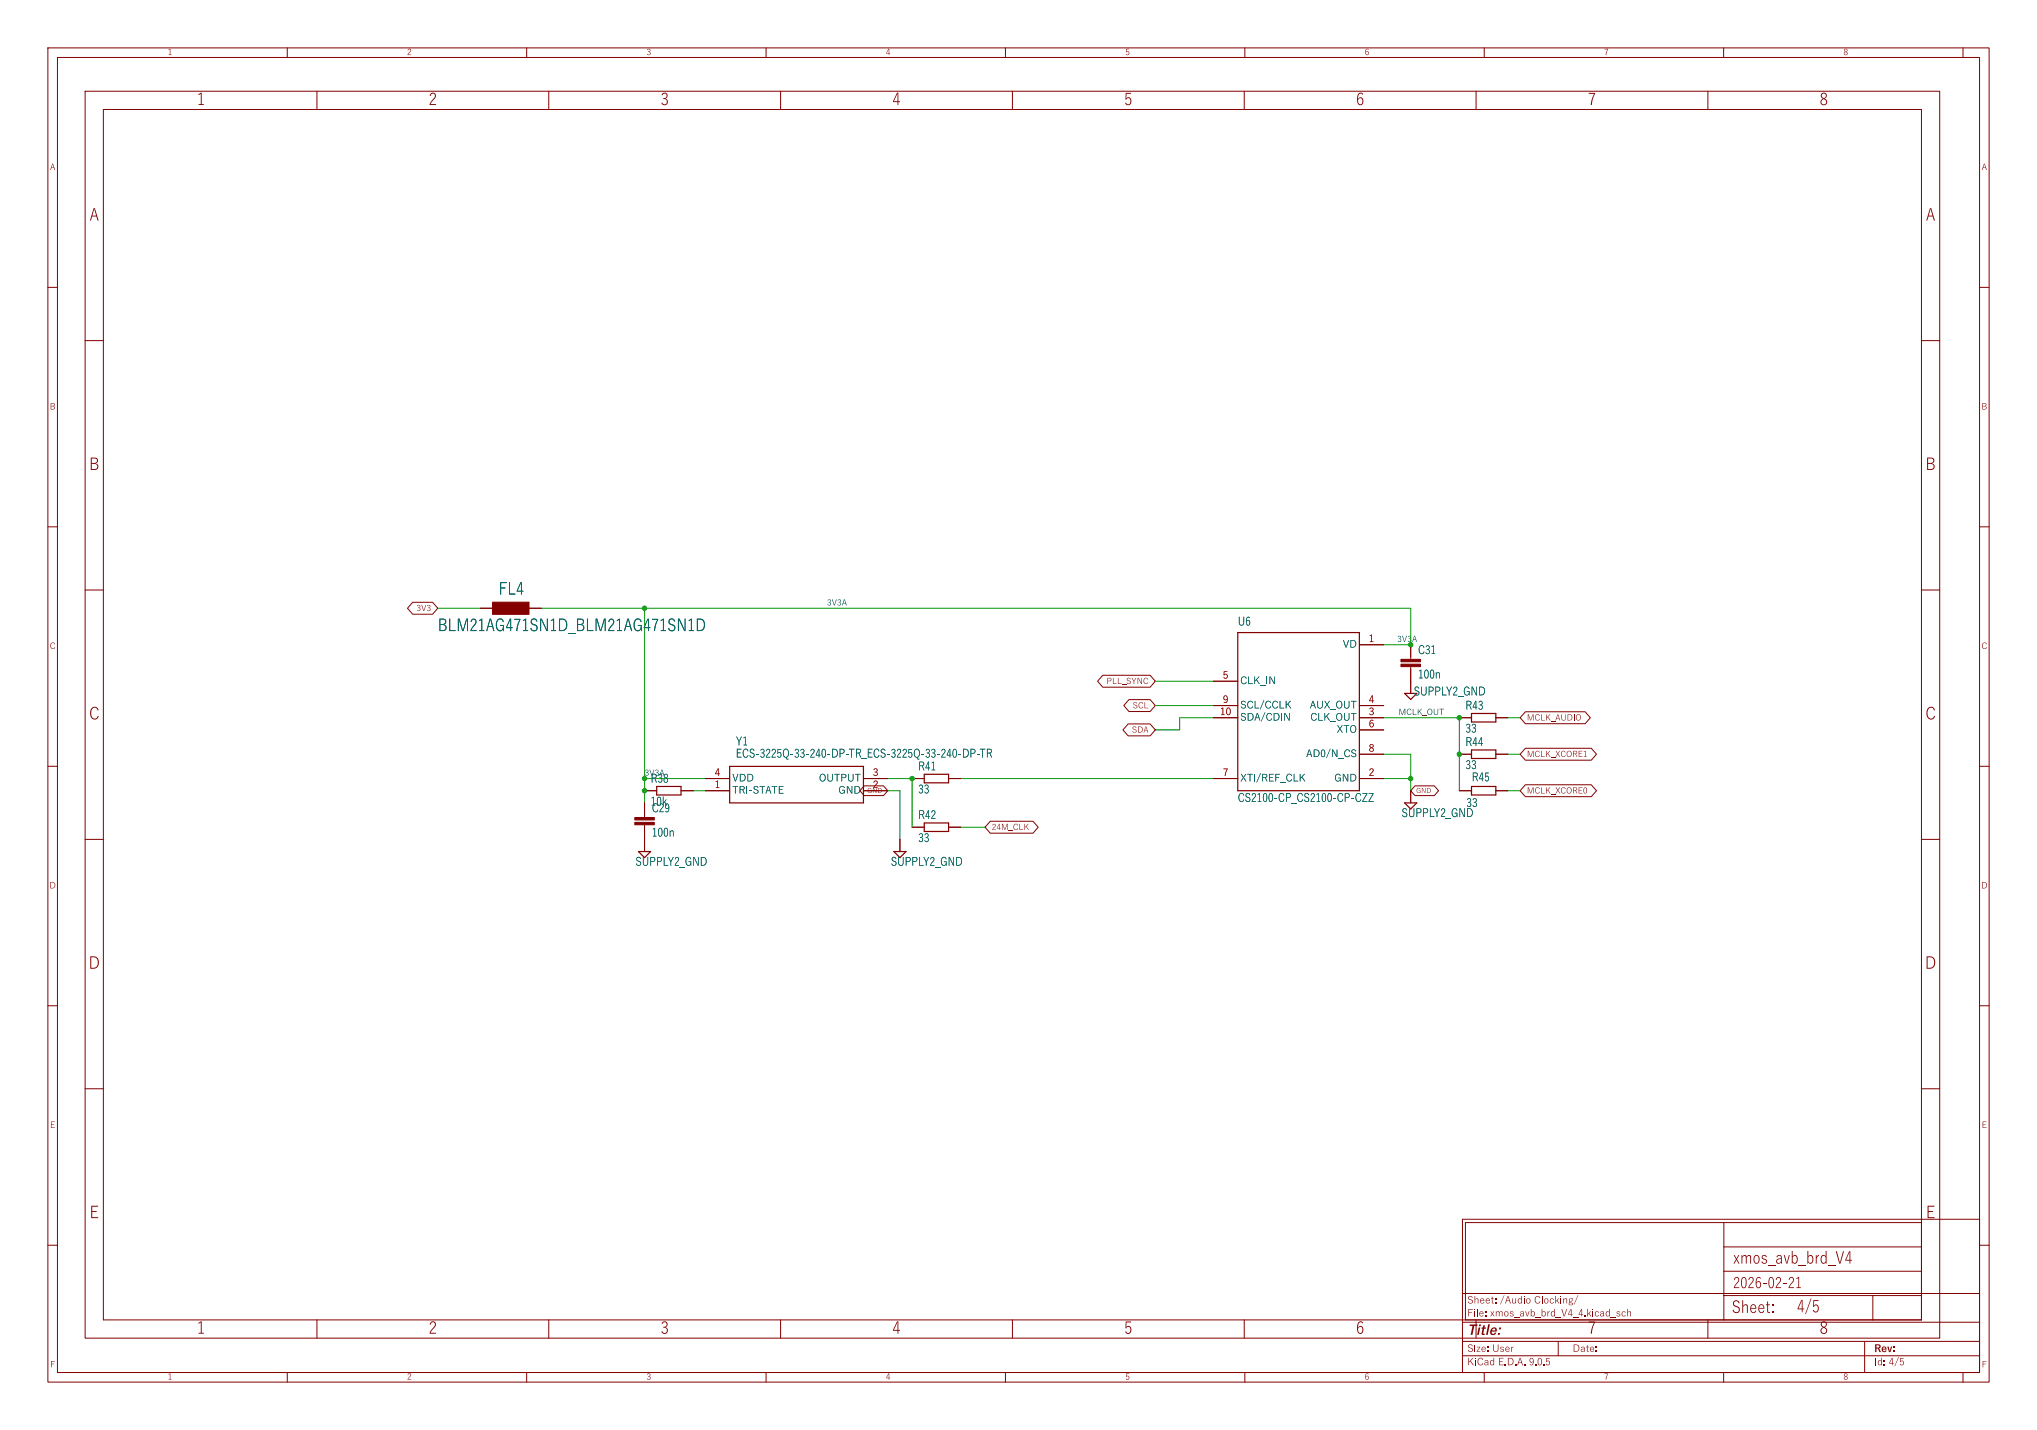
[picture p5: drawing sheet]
<svg xmlns="http://www.w3.org/2000/svg" width="425mm" height="299mm" viewBox="0 0 425 299" stroke-linecap="round" stroke-linejoin="round" font-family="sans-serif">
<g fill="none" stroke="#840000" stroke-width=".21">
<path d="M10 10h405.4v278.6h-405.4zM12 12h401.5v274.6h-401.5zM60 10v2M110 10v2M160 10v2M210 10v2M260 10v2M310 10v2M360 10v2M410 10v2M10 60h2M413.5 60h1.9"/>
<path d="M10 110h2M413.5 110h1.9M10 160h2M413.5 160h1.9M10 210h2M413.5 210h1.9M10 260h2M305.4 254.6h108.1v32h-108.1zM413.5 260h1.9M60 286.6v2M110 286.6v2M160 286.6v2"/>
<path d="M210 286.6v2M260 286.6v2M305.4 283.1h108.1M305.4 280.1h108.1M310 286.6v2M360 286.6v2M410 286.6v2"/>
</g>
<path d="M396.5 283.3h.1l-.9 2z" fill="#840000"/>
<path d="M305.4 276.1h108.1M305.4 270.1h108.1" fill="none" stroke="#840000" stroke-width=".21"/>
<g fill="#840000">
<path d="M314.1 270.4h.1l-.9 2z"/>
<path d="M329.5 270.4h.1l-.9 2z"/>
</g>
<g fill="none" stroke="#840000" stroke-width=".21">
<path d="M294.6 142.2v2.6M304.8 157.5h2.5M304.8 149.9h2.5M312.4 157.5h2.6M312.4 149.9h2.6M147.3 165.1h5.1M147.3 162.6h5.1M180.3 165.1h5.1M180.3 162.6h5.1M294.6 165.1v2.5M304.8 165.1h2.5M312.4 165.1h2.6"/>
<path d="M325.4 280.1v3M389.4 280.1v6.5"/>
</g>
<path d="M295.9 144.8h-2.5l1.2 1.2M307.3 149h5.1v1.7h-5.1zM307.3 156.6h5.1v1.8h-5.1zM152.4 160h27.9v7.6h-27.9zM293.4 167.6h2.5l-1.3 1.3zM307.3 164.2h5.1v1.8h-5.1z" fill="none" stroke="#840000" stroke-width=".25"/>
<path d="M206.1 156.3h.5a.47 .47 0 0 1 .6 .4 .47 .47 0 0 1-.4 .6l.4 .9h-.2l-.3-.9h-.4v.9h-.2v-1h.5a.34 .34 0 0 0 .4-.4 .34 .34 0 0 0-.4-.3h-.3v.7h-.2z" fill="#006464"/>
<path d="M258.5 132.1h25.4v33h-25.4z" fill="none" stroke="#840000" stroke-width=".25"/>
<path d="M253.4 142.2h5.1M253.4 147.3h5.1" fill="none" stroke="#840000" stroke-width=".21"/>
<path d="M264 146.2h.1l-1 1.9z" fill="#006464"/>
<path d="M253.4 149.9h5.1" fill="none" stroke="#840000" stroke-width=".21"/>
<path d="M264.2 148.7h.1l-.9 2z" fill="#006464"/>
<path d="M253.4 162.6h5.1" fill="none" stroke="#840000" stroke-width=".21"/>
<path d="M263.3 161.4h.1l-1 2z" fill="#006464"/>
<path d="M283.9 134.6h5.1M283.9 147.3h5.1M283.9 149.9h5.1M283.9 152.4h5.1M283.9 157.5h5.1" fill="none" stroke="#840000" stroke-width=".21"/>
<path d="M277.8 156.3h.1l-.9 2z" fill="#006464"/>
<g fill="none" stroke="#840000" stroke-width=".21">
<path d="M17.8 19h387.3v260.4h-387.3zM66.2 19v3.9M114.6 19v3.9M163 19v3.9M211.5 19v3.9M259.9 19v3.9M308.3 19v3.9M356.7 19v3.9M21.6 22.9h379.7v252.7h-379.7zM17.8 71.1h3.8M401.3 71.1h3.8M17.8 123.2h3.8"/>
<path d="M294.6 134.6v3.1M294.6 139.2v3M401.3 123.2h3.8M17.8 175.3h3.8M283.9 162.6h5.1M401.3 175.3h3.8M17.8 227.3h3.8M401.3 227.3h3.8M360 255.3v20.3M401.3 255.3h-95.2v20.3M66.2 275.6v3.8M114.6 275.6v3.8"/>
<path d="M163 275.6v3.8M211.5 275.6v3.8M259.9 275.6v3.8M308.3 275.6v3.8M356.7 275.6v3.8M360 260.3h41.3M360 265.4h41.3M360 270.5h41.3M391.2 270.5v5.1"/>
</g>
<g fill="#840000" stroke="#840000" stroke-width=".21">
<path d="M292.6 137.7h4.1v.5h-4.1z"/>
<path d="M292.6 138.7h4.1v.5h-4.1z"/>
</g>
<path d="M378.2 271.1h.2l-1.2 3.3h-.2z" fill="#840000"/>
<g fill="#840000" stroke="#840000" stroke-width=".21">
<path d="M102.9 125.7h7.6v2.6h-7.6z"/>
<path d="M132.6 170.7h4.1v.5h-4.1z"/>
<path d="M132.6 171.7h4.1v.5h-4.1z"/>
</g>
<g fill="none" stroke="#840000" stroke-width=".21">
<path d="M86.2 125.8h4.2l1 1.2-1 1.2h-4.2l-1.1-1.2zM100.3 127h2.6M110.5 127h2.5M230.3 141h9.9l1.1 1.2-1.1 1.3h-9.9l-1.1-1.3zM235.6 151.2h4.6l1.1 1.2-1.1 1.2h-4.6l-1.1-1.2zM235.8 146.1h4.4l1.1 1.2-1.1 1.3h-4.4l-1.1-1.3zM253.4 142.2h5.1M253.4 147.3h5.1M294.6 142.2v2.6M304.8 157.5h2.5M304.8 149.9h2.5M312.4 157.5h2.6"/>
<path d="M312.4 149.9h2.6M318.6 156.2h13.8l1 1.3-1 1.2h-13.8l-1.1-1.2zM318.6 148.6h12.5l1.1 1.3-1.1 1.2h-12.5l-1.1-1.2zM134.6 167.6v3.1M134.6 172.2v5.6M134.6 165.1h2.6M142.2 165.1h2.6M180.5 164.1h4l.9 1-.9 1h-4l-.9-1zM188 175.3v2.5M190.5 162.6h2.5M190.5 172.7h2.5M198.1 162.6h2.6"/>
<path d="M198.1 172.7h2.6M206.8 171.5h9l1 1.2-1 1.3h-9l-1.1-1.3zM295.5 164.1h4.1l.9 1-.9 1h-4.1l-.9-1zM318.6 163.9h13.8l1 1.2-1 1.2h-13.8l-1.1-1.2z"/>
</g>
<path d="M133.3 177.8h2.6l-1.3 1.3zM137.2 164.2h5v1.8h-5zM186.7 177.8h2.5l-1.2 1.3zM193 161.7h5.1v1.7h-5.1zM193 171.8h5.1v1.8h-5.1z" fill="none" stroke="#840000" stroke-width=".25"/>
<g fill="none" stroke="#009600" stroke-width=".21">
<path d="M91.4 127h8.9M113 127h181.6v7.6h-5.6M134.6 127v40.6M241.3 142.2h12.1M241.3 147.3h12.1M253.4 149.9h-7v2.5h-5.1M289 157.5h5.6v7.6M289 149.9h15.8v15.2M315 149.9h2.5M315 157.5h2.5M134.6 162.6h12.7M144.8 165.1h2.5"/>
<path d="M185.4 162.6h5.1v10.1M185.4 165.1h2.6v10.2M200.7 162.6h52.7M200.7 172.7h5M289 162.6h5.6M315 165.1h2.5"/>
</g>
<path d="M264 146.2h.1l-1 1.9z" fill="#006464"/>
<path d="M253.4 149.9h5.1" fill="none" stroke="#840000" stroke-width=".21"/>
<path d="M264.2 148.7h.1l-.9 2z" fill="#006464"/>
<path d="M253.4 162.6h5.1" fill="none" stroke="#840000" stroke-width=".21"/>
<path d="M263.3 161.4h.1l-1 2z" fill="#006464"/>
<path d="M283.9 134.6h5.1M283.9 147.3h5.1M283.9 149.9h5.1M283.9 152.4h5.1M283.9 157.5h5.1" fill="none" stroke="#840000" stroke-width=".21"/>
<path d="M277.8 156.3h.1l-.9 2z" fill="#006464"/>
<path d="M294.6 134.6v2.6M294.6 139.7v2.5M283.9 162.6h5.1M294.6 165.1v2.5M304.8 165.1h2.5M312.4 165.1h2.6" fill="none" stroke="#840000" stroke-width=".21"/>
<path d="M206.1 156.3h.5a.47 .47 0 0 1 .6 .4 .47 .47 0 0 1-.4 .6l.4 .9h-.2l-.3-.9h-.4v.9h-.2v-1h.5a.34 .34 0 0 0 .4-.4 .34 .34 0 0 0-.4-.3h-.3v.7h-.2z" fill="#006464"/>
<g fill="none" stroke="#840000" stroke-width=".21">
<path d="M100.3 127h2.6M110.5 127h2.5M134.6 165.1h2.6M134.6 167.6v2.6M134.6 172.7v5.1M142.2 165.1h2.6M147.3 162.6h5.1M147.3 165.1h5.1M180.3 162.6h5.1M180.3 165.1h5.1M188 175.3v2.5M190.5 162.6h2.5"/>
<path d="M190.5 172.7h2.5M198.1 162.6h2.6M198.1 172.7h2.6"/>
</g>
<g fill="#009600" stroke="#009600" stroke-width=".21">
<circle cx="304.8" cy="157.5" r=".46"/>
<circle cx="294.6" cy="162.6" r=".46"/>
<circle cx="304.8" cy="149.9" r=".46"/>
<circle cx="294.6" cy="134.6" r=".46"/>
<circle cx="134.6" cy="162.6" r=".46"/>
<circle cx="134.6" cy="165.1" r=".46"/>
<circle cx="190.5" cy="162.6" r=".46"/>
<circle cx="134.6" cy="127" r=".46"/>
</g>
<g font-size="3.5" fill="#840000">
<text x="41.1" y="22.9">1</text>
<text x="89.5" y="22.9">2</text>
<text x="137.9" y="22.9">3</text>
<text x="186.4" y="22.9">4</text>
<text x="234.8" y="22.9">5</text>
<text x="283.2" y="22.9">6</text>
<text x="331.6" y="22.9">7</text>
<text x="380" y="22.9">8</text>
<text x="18.6" y="47.1">A</text>
<text x="402.2" y="47.1">A</text>
<text x="18.6" y="99.1">B</text>
<text x="402.1" y="99.1">B</text>
<text x="18.6" y="151.2">C</text>
<text x="402.1" y="151.2">C</text>
<text x="18.5" y="203.3">D</text>
<text x="402" y="203.3">D</text>
<text x="18.7" y="255.3">E</text>
<text x="402.2" y="255.3">E</text>
<text x="361.9" y="264.8">xmos_avb_brd_V4</text>
<text x="361.7" y="275.1">Sheet:</text>
<text x="375.3" y="275">4/5</text>
<text x="41.1" y="279.5">1</text>
<text x="89.5" y="279.5">2</text>
<text x="137.9" y="279.5">3</text>
<text x="186.4" y="279.5">4</text>
<text x="234.8" y="279.5">5</text>
<text x="283.2" y="279.5">6</text>
<text x="331.6" y="279.5">7</text>
<text x="380" y="279.5">8</text>
</g>
<g font-size="3.5" fill="#006464">
<text x="104.1" y="125.1">FL4</text>
<text x="91.4" y="132.8">BLM21AG471SN1D_BLM21AG471SN1D</text>
</g>
<text font-size="3.2" fill="#840000" x="361.9" y="269.8">2026-02-21</text>
<text font-size="2.8" fill="#840000" x="306.5" y="279.4">Title:</text>
<g font-size="2.5" fill="#006464">
<text x="258.5" y="131.3">U6</text>
<text x="296.2" y="137.2">C31</text>
<text x="296.2" y="142.3">100n</text>
<text x="295.3" y="145.9">SUPPLY2_GND</text>
<text x="306.1" y="148.8">R43</text>
<text x="306.1" y="153.6">33</text>
<text x="153.7" y="156.3">Y1</text>
<text x="153.7" y="158.9">ECS-3225Q-33-240-DP-TR_ECS-3225Q-33-240-DP-TR</text>
<text x="191.8" y="161.5">R41</text>
<text x="306.1" y="161.2">33</text>
<text x="306.1" y="156.4">R44</text>
<text x="135.9" y="164.1">R38</text>
<text x="191.8" y="166.3">33</text>
<text x="307.4" y="163.8">R45</text>
<text x="135.9" y="168.9">10k</text>
<text x="191.8" y="171.7">R42</text>
<text x="258.5" y="168.1">CS2100-CP_CS2100-CP-CZZ</text>
<text x="292.7" y="171.3">SUPPLY2_GND</text>
<text x="306.3" y="169.2">33</text>
<text x="136.1" y="175.3">100n</text>
<text x="191.8" y="176.5">33</text>
<text x="132.7" y="181.4">SUPPLY2_GND</text>
<text x="186.1" y="181.4">SUPPLY2_GND</text>
</g>
<g font-size="2.1" fill="#006464">
<text x="280.4" y="135.8">VD</text>
<text x="259" y="143.4">CLK_IN</text>
<text x="259" y="148.5">SCL/CCLK</text>
<text x="273.5" y="148.5">AUX_OUT</text>
<text x="259" y="151">SDA/CDIN</text>
<text x="273.7" y="151">CLK_OUT</text>
<text x="279.2" y="153.6">XTO</text>
<text x="272.8" y="158.7">AD0/N_CS</text>
<text x="152.9" y="163.7">VDD</text>
<text x="152.9" y="166.3">TRI-STATE</text>
<text x="171" y="163.7">OUTPUT</text>
<text x="175.1" y="166.3">GND</text>
<text x="259" y="163.7">XTI/REF_CLK</text>
<text x="278.7" y="163.7">GND</text>
</g>
<g font-size="2.1" fill="#a90000">
<text x="285.9" y="134.4">1</text>
<text x="255.4" y="142">5</text>
<text x="254.8" y="149.6">10</text>
<text x="255.4" y="147.1">9</text>
<text x="285.9" y="147.1">4</text>
<text x="285.9" y="149.6">3</text>
<text x="285.9" y="152.1">6</text>
<text x="285.9" y="157.2">8</text>
<text x="149.3" y="162.3">4</text>
<text x="149.3" y="164.8">1</text>
<text x="182.3" y="162.3">3</text>
<text x="182.3" y="164.8">2</text>
<text x="255.4" y="162.3">7</text>
<text x="285.9" y="162.3">2</text>
</g>
<g font-size="2.1" fill="#840000">
<text x="306.5" y="275.4">File: xmos_avb_brd_V4_4.kicad_sch</text>
<text x="306.5" y="272.7">Sheet: /Audio Clocking/</text>
<text x="306.5" y="285.6">KiCad E.D.A. 9.0.5</text>
<text x="306.5" y="282.8">Size: User</text>
<text x="328.4" y="282.8">Date:</text>
<text x="391.5" y="282.8">Rev:</text>
<text x="391.5" y="285.6">Id: 4/5</text>
</g>
<g font-size="1.8" fill="#840000">
<text x="35" y="12">1</text>
<text x="85" y="12">2</text>
<text x="135" y="12">3</text>
<text x="185" y="12">4</text>
<text x="235" y="12">5</text>
<text x="285" y="12">6</text>
<text x="335" y="12">7</text>
<text x="385" y="12">8</text>
<text x="10.4" y="36">A</text>
<text x="413.9" y="36">A</text>
<text x="10.4" y="86">B</text>
<text x="413.8" y="86">B</text>
<text x="10.4" y="136">C</text>
<text x="413.8" y="136">C</text>
<text x="10.3" y="186">D</text>
<text x="413.8" y="186">D</text>
<text x="10.4" y="236">E</text>
<text x="413.9" y="236">E</text>
<text x="10.4" y="286">F</text>
<text x="413.9" y="286">F</text>
<text x="35" y="288.6">1</text>
<text x="85" y="288.6">2</text>
<text x="135" y="288.6">3</text>
<text x="185" y="288.6">4</text>
<text x="235" y="288.6">5</text>
<text x="285" y="288.6">6</text>
<text x="335" y="288.6">7</text>
<text x="385" y="288.6">8</text>
</g>
<g font-size="1.7" fill="#840000">
<text x="87" y="128.1">3V3</text>
<text x="231.1" y="143.3">PLL_SYNC</text>
<text x="236.6" y="148.4">SCL</text>
<text x="236.4" y="153.5">SDA</text>
<text x="318.9" y="150.9">MCLK_AUDIO</text>
<text x="318.9" y="158.5">MCLK_XCORE1</text>
<text x="318.9" y="166.2">MCLK_XCORE0</text>
<text x="207.1" y="173.8">24M_CLK</text>
</g>
<g font-size="1.7" fill="#0f0f0f">
<text x="172.7" y="126.7">3V3A</text>
<text x="291.8" y="134.3">3V3A</text>
<text x="292.1" y="149.5">MCLK_OUT</text>
<text x="134.6" y="162.2">3V3A</text>
</g>
<g font-size="1.4" fill="#840000">
<text x="181.1" y="166">GND</text>
<text x="295.8" y="166">GND</text>
</g>
</svg>
